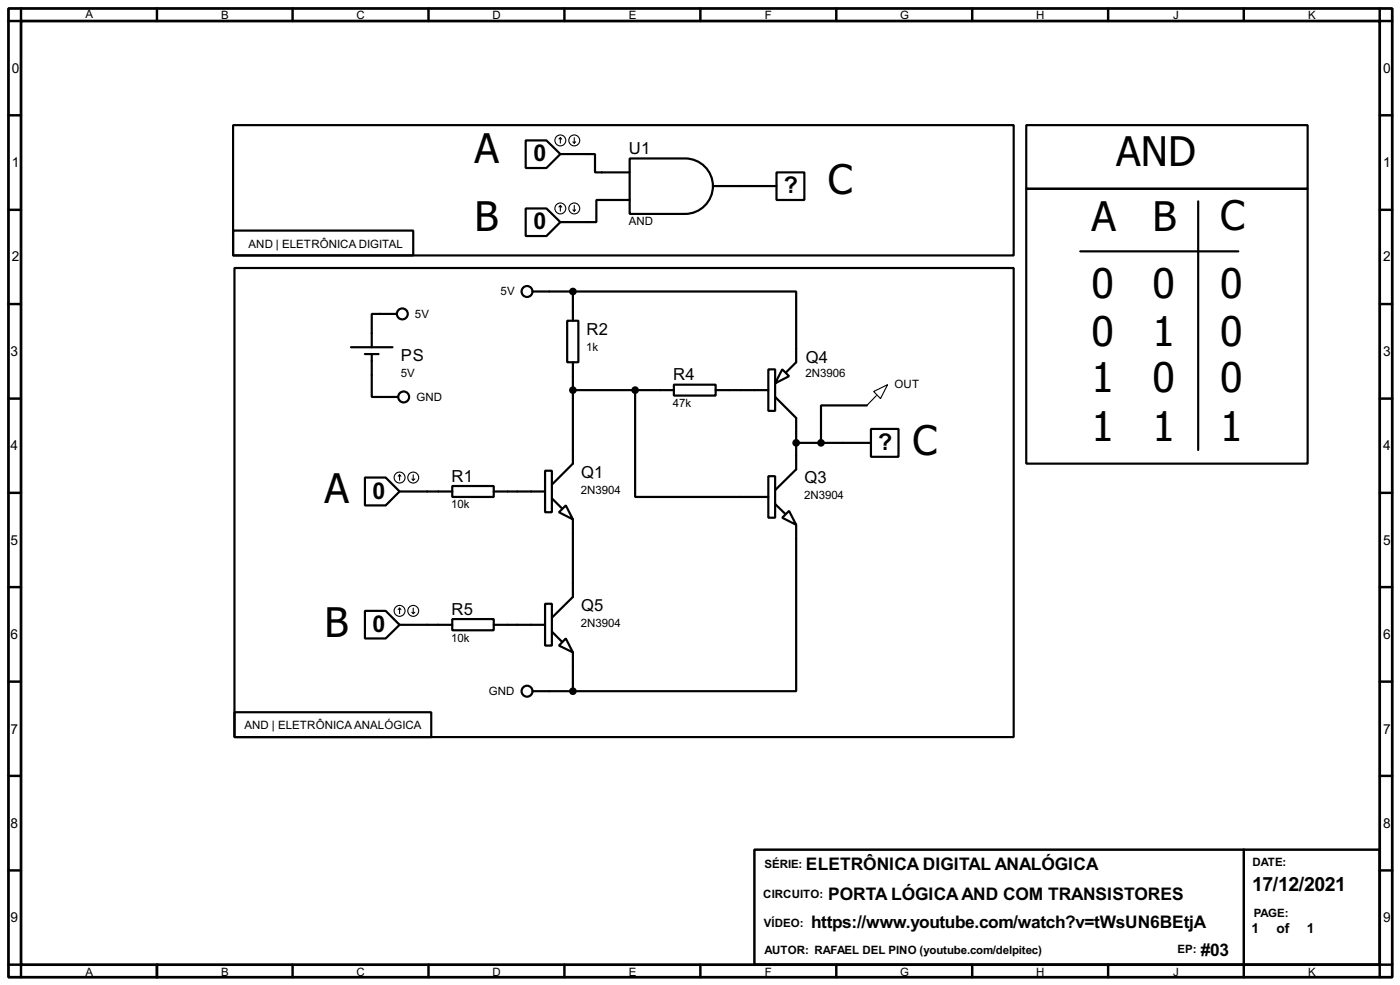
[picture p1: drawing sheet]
<svg xmlns="http://www.w3.org/2000/svg" width="256mm" height="180mm" viewBox="0 0 256 180" stroke-linecap="round" stroke-linejoin="round" font-family="sans-serif">
<path d="M1.6 1.6h253.5v177.3h-253.5zM3.9 3.9h248.9v172.7h-248.9z" fill="none" stroke="#000" stroke-width=".5"/>
<g fill="none" stroke="#000" stroke-width=".45">
<path d="M3.9 1.6v2.3h-2.3M28.8 1.6v2.3M53.6 1.6v2.3M78.5 1.6v2.3M103.4 1.6v2.3M128.3 1.6v2.3M153.2 1.6v2.3M178.1 1.6v2.3M203 1.6v2.3M227.9 1.6v2.3M252.8 1.6v2.3h2.3M1.6 21.1h2.3"/>
<path d="M1.6 38.4h2.3M252.8 21.1h2.3M252.8 38.4h2.3M1.6 55.7h2.3M252.8 55.7h2.3M1.6 73h2.3M252.8 73h2.3M1.6 90.2h2.3M252.8 90.2h2.3M1.6 107.5h2.3M252.8 107.5h2.3M1.6 124.8h2.3"/>
<path d="M252.8 124.8h2.3M1.6 142h2.3M1.6 159.3h2.3M138.2 155.5h114.6v21.1h-114.6zM227.9 155.5v23.4M252.8 142h2.3M252.8 159.3h2.3M1.6 176.6h2.3v2.3M28.8 176.6v2.3M53.6 176.6v2.3M78.5 176.6v2.3M103.4 176.6v2.3"/>
<path d="M128.3 176.6v2.3M153.2 176.6v2.3M178.1 176.6v2.3M203 176.6v2.3M255.1 176.6h-2.3v2.3"/>
</g>
<g fill="none" stroke="#000" stroke-width=".4">
<path d="M42.7 22.9h143v23.9h-143zM96.3 25.7h3.8l2.6 2.5-2.6 2.6h-3.8zM96.3 38.2h3.8l2.6 2.5-2.6 2.5h-3.8zM102.7 28.2h6.3v3.4h6.4M115.4 29h10.1a5.1 5.1 0 0 1 5.1 5.1 5.1 5.1 0 0 1-5.1 5.1h-10.1zM115.4 36.6h-6.1v4.1h-6.6M130.6 34.1h11.7M142.3 31.6h5.1v5h-5.1zM188 34.6h51.6v50.3h-51.6zM188 22.9h51.6v11.7h-51.6zM219.5 36.9v45.5M42.7 42.2h33v4.6h-33z"/>
<path d="M43 49.1h142.7v85.8h-142.7zM72.7 57.5h-4.6v6.1M97.6 53.4h7.4M103.9 58.7h2.1v7.6h-2.1zM105 53.4h40.9v12.9l-1.8 1.8M105 53.4v5.3M197.9 46h29M64.3 63.6h7.6M66.9 64.8h2.5M68.1 64.8v7.9h4.9M105 71.4h18.5M105 66.3v18.6l-3.9 3.8"/>
<path d="M116.4 71.4v19.6h24.4M123.5 70.4h7.6v2h-7.6zM131.1 71.4h9.7M140.8 67.6h1.2v7.6h-1.2zM142 72.7l3.9 3.8v9.4l-3.9 3.8M143.3 67.6l1.3 1.3-2.6 1.3zM158.8 74.2h-8.4v6.9M159.6 78.5h5v5.1h-5zM66.9 87.4h3.8l2.5 2.6-2.5 2.5h-3.8zM73.2 90h9.7M82.9 89h7.6v2h-7.6zM90.5 90h9.4"/>
<path d="M99.9 86.2h1.2v7.6h-1.2zM101.1 91.2l1.8 1.8M102.4 93.8l1.3-1.3 1.3 2.6zM105 95.1v14.2l-3.9 3.8M140.8 87.2h1.2v7.6h-1.2zM142 92.3l1.8 1.7M143.3 94.8l1.3-1.3 1.3 2.6zM145.9 96.1v30.4h-40.9M145.9 81.1h13.7M66.9 111.8h3.8l2.5 2.6-2.5 2.5h-3.8zM73.2 114.4h9.7M82.9 113.3h7.6v2.1h-7.6z"/>
<path d="M90.5 114.4h9.4M99.9 110.5h1.2v7.7h-1.2zM101.1 115.6l1.8 1.8M103.7 116.9l1.3 2.5-2.6-1.2zM105 119.4v7.1M43 130.4h36v4.5h-36zM97.6 126.5h7.4"/>
<circle cx="73.7" cy="57.5" r="1"/>
<circle cx="96.5" cy="53.4" r="1"/>
<circle cx="73.9" cy="72.7" r="1"/>
<circle cx="96.5" cy="126.5" r="1"/>
</g>
<g fill="none" stroke="#000" stroke-width=".2">
<path d="M102.7 25.2l-.3 .3M102.7 25.2l.2 .3M102.7 25.2v1M102.7 37.6v1.1M102.7 37.6l-.3 .3M102.7 37.6l.2 .3M105 26l.2 .2M105 38.4l.2 .3M105.2 25.2v1M105.2 37.6v1.1M105.5 26l-.3 .2M105.5 38.4l-.3 .3"/>
<path d="M160.1 71.7l2.5-1.3-1.3 2.6zM160.6 72.4l-1.8 1.8M73.2 86.9l-.2 .3M73.2 86.9l.3 .3M73.2 86.9v1M75.5 87.7l.2 .2M75.7 86.9v1M76 87.7l-.3 .2M73.2 111.3v1M73.2 111.3l-.2 .3M73.2 111.3l.3 .3M75.5 112.1l.2 .2"/>
<path d="M75.7 111.3v1M76 112.1l-.3 .2"/>
<circle cx="102.6" cy="38.2" r="1"/>
<circle cx="102.6" cy="25.7" r="1"/>
<circle cx="105.2" cy="38.2" r="1"/>
<circle cx="105.2" cy="25.7" r="1"/>
<circle cx="73.2" cy="87.4" r="1"/>
<circle cx="75.7" cy="87.4" r="1"/>
<circle cx="73.2" cy="111.8" r="1"/>
<circle cx="75.7" cy="111.8" r="1"/>
</g>
<g fill="#000" stroke="#000" stroke-width=".4">
<circle cx="104.9" cy="53.4" r=".5"/>
<circle cx="104.9" cy="71.4" r=".5"/>
<circle cx="116.3" cy="71.4" r=".5"/>
<circle cx="145.8" cy="81.1" r=".5"/>
<circle cx="150.4" cy="81.1" r=".5"/>
<circle cx="104.9" cy="126.5" r=".5"/>
</g>
<g font-size="9.1">
<text x="86.9" y="29.9">A</text>
<text x="151.7" y="35.5">C</text>
<text x="204.5" y="30.4">AND</text>
<text x="86.9" y="42.3">B</text>
<text x="200" y="42.3">A</text>
<text x="211.1" y="42.3">B</text>
<text x="223.6" y="42">C</text>
<text x="200" y="54.5">0</text>
<text x="211.1" y="54.5">0</text>
<text x="223.6" y="54.5">0</text>
<text x="200" y="63.4">0</text>
<text x="211.1" y="63.4">1</text>
<text x="223.6" y="63.4">0</text>
<text x="200" y="71.8">1</text>
<text x="211.1" y="71.8">0</text>
<text x="223.6" y="71.8">0</text>
<text x="167.2" y="83.2">C</text>
<text x="200" y="80.7">1</text>
<text x="211.1" y="80.7">1</text>
<text x="223.6" y="80.7">1</text>
<text x="59.5" y="92.1">A</text>
<text x="59.5" y="116.5">B</text>
</g>
<g font-size="4.8">
<text x="97.8" y="29.6">0</text>
<text x="143.6" y="35.4">?</text>
<text x="97.8" y="42">0</text>
<text x="160.9" y="82.4">?</text>
<text x="68.3" y="91.3">0</text>
<text x="68.3" y="115.7">0</text>
</g>
<text font-size="4" x="229.4" y="163.1">17/12/2021</text>
<g font-size="3.6">
<text x="147.7" y="159.2">ELETRÔNICA DIGITAL ANALÓGICA</text>
<text x="151.7" y="164.7">PORTA LÓGICAAND COM TRANSISTORES</text>
<text x="148.6" y="169.8">https://www.youtube.com/watch?v=tWsUN6BEtjA</text>
<text x="220" y="174.9">#03</text>
</g>
<g font-size="3.4">
<text x="115.2" y="28.2">U1</text>
<text x="107.5" y="61.3">R2</text>
<text x="73.5" y="66.1">PS</text>
<text x="123.3" y="69.6">R4</text>
<text x="147.6" y="66.3">Q4</text>
<text x="82.7" y="88.2">R1</text>
<text x="106.5" y="87.4">Q1</text>
<text x="147.4" y="88.5">Q3</text>
<text x="82.7" y="112.5">R5</text>
<text x="106.5" y="111.8">Q5</text>
</g>
<g font-size="2.8">
<text x="2.2" y="13.4">0</text>
<text x="253.4" y="13.4">0</text>
<text x="2.2" y="30.6">1</text>
<text x="253.4" y="30.6">1</text>
<text x="2.2" y="47.9">2</text>
<text x="253.4" y="47.9">2</text>
<text x="1.9" y="65.2">3</text>
<text x="253.4" y="65.2">3</text>
<text x="1.9" y="82.4">4</text>
<text x="253.4" y="82.4">4</text>
<text x="1.9" y="99.7">5</text>
<text x="253.4" y="99.7">5</text>
<text x="1.9" y="117">6</text>
<text x="253.4" y="117">6</text>
<text x="1.9" y="134.3">7</text>
<text x="253.4" y="134.3">7</text>
<text x="1.9" y="151.5">8</text>
<text x="253.4" y="151.5">8</text>
<text x="1.9" y="168.8">9</text>
<text x="229.3" y="170.8">1</text>
<text x="233.9" y="170.8">of</text>
<text x="239.4" y="170.8">1</text>
<text x="253.4" y="168.8">9</text>
</g>
<g font-size="2.4">
<text x="15.6" y="3.2">A</text>
<text x="40.5" y="3.5">B</text>
<text x="65.3" y="3.5">C</text>
<text x="90.2" y="3.5">D</text>
<text x="115.2" y="3.5">E</text>
<text x="140.1" y="3.5">F</text>
<text x="164.9" y="3.5">G</text>
<text x="189.8" y="3.5">H</text>
<text x="214.9" y="3.5">J</text>
<text x="239.6" y="3.5">K</text>
<text x="115.2" y="41.3">AND</text>
<text x="45.5" y="45.4">AND | ELETRÔNICA DIGITAL</text>
<text x="76" y="58.2">5V</text>
<text x="91.7" y="54">5V</text>
<text x="107.4" y="64.2">1k</text>
<text x="73.4" y="69.1">5V</text>
<text x="147.6" y="69.1">2N3906</text>
<text x="163.9" y="71.1">OUT</text>
<text x="76.3" y="73.4">GND</text>
<text x="123.3" y="74.5">47k</text>
<text x="82.7" y="93.1">10k</text>
<text x="106.4" y="90.4">2N3904</text>
<text x="147.3" y="91.4">2N3904</text>
<text x="82.7" y="117.5">10k</text>
<text x="106.4" y="114.8">2N3904</text>
<text x="89.5" y="127.2">GND</text>
<text x="44.8" y="133.5">AND | ELETRÔNICAANALÓGICA</text>
<text x="140" y="158.9">SÉRIE:</text>
<text x="229.4" y="158.4">DATE:</text>
<text x="139.8" y="164.3">CIRCUITO:</text>
<text x="229.7" y="167.8">PAGE:</text>
<text x="139.9" y="169.7">VÍDEO:</text>
<text x="15.6" y="178.6">A</text>
<text x="40.5" y="178.6">B</text>
<text x="65.3" y="178.6">C</text>
<text x="90.2" y="178.6">D</text>
<text x="115.2" y="178.6">E</text>
<text x="140" y="174.7">AUTOR: RAFAEL DEL PINO (youtube.com/delpitec)</text>
<text x="140.1" y="178.6">F</text>
<text x="164.9" y="178.6">G</text>
<text x="189.8" y="178.6">H</text>
<text x="214.9" y="178.6">J</text>
<text x="215.7" y="174.5">EP:</text>
<text x="239.6" y="178.6">K</text>
</g>
</svg>
